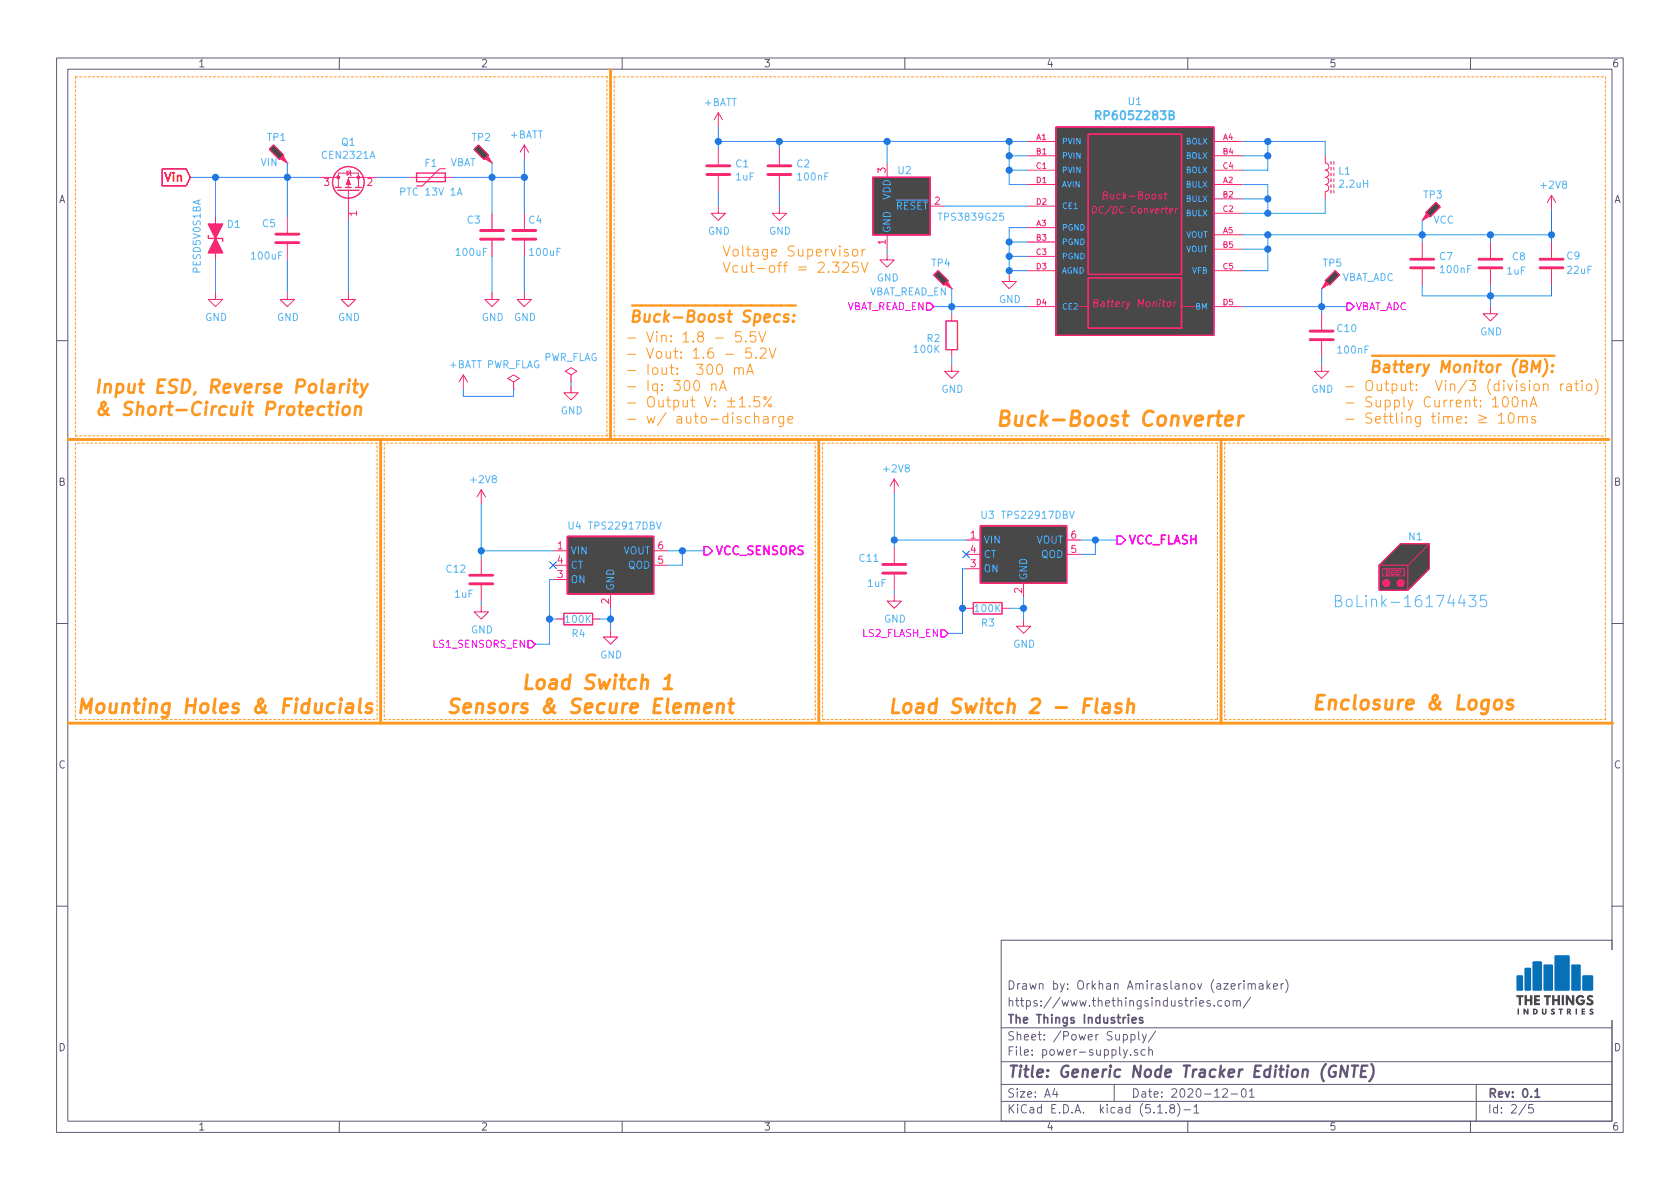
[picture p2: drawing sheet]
EESchema Schematic File Version 4
EELAYER 30 0
EELAYER END
$Descr A4 11693 8268
encoding utf-8
Sheet 2 5
Title "Generic Node Tracker Edition (GNTE)"
Date "2020-12-01"
Rev "0.1"
Comp "The Things Industries"
Comment1 "https://www.thethingsindustries.com/"
Comment2 "Drawn by: Orkhan Amiraslanov (azerimaker)"
Comment3 ""
Comment4 ""
$EndDescr
$Comp
L power:+BATT #PWR01
U 1 1
P 5000 875
F 0 "#PWR01" H 5000 725 50  0001 C CNN
F 1 "+BATT" H 5015 1048 50  0000 C CNN
F 2 "" H 5000 875 50  0001 C CNN
F 3 "" H 5000 875 50  0001 C CNN
	1    5000 875 
	1    0    0    -1  
$EndComp
$Comp
L Power_Management:TPS22917DBV U4
U 1 1
P 4250 3925
F 0 "U4" H 4000 4200 50  0000 C CNN
F 1 "TPS22917DBV" H 4350 4200 50  0000 C CNN
F 2 "Package_TO_SOT_SMD:SOT-23-6" H 4250 4425 50  0001 C CNN
F 3 "http://www.ti.com/lit/ds/symlink/tps22917.pdf" H 4300 3225 50  0001 C CNN
F 4 "TPS22917DBVR" H 4250 3925 50  0001 C CNN "MPN"
F 5 "https://www.ti.com/store/ti/en/p/product/?p=TPS22917DBVR" H 4250 3925 50  0001 C CNN "URL"
	1    4250 3925
	1    0    0    -1  
$EndComp
Text Notes 3100 4975 0    98   Italic 20
       Load Switch 1 \nSensors & Secure Element
Text Notes 6175 4975 0    98   Italic 20
Load Switch 2 - Flash
Text Notes 525  4975 0    98   Italic 20
Mounting Holes & Fiducials
Text Notes 650  2900 0    91   Italic 18
Input ESD, Reverse Polarity  \n& Short-Circuit Protection
$Comp
L Device:C C10
U 1 1
P 9200 2325
F 0 "C10" H 9300 2375 50  0000 L CNN
F 1 "100nF" H 9300 2225 50  0000 L CNN
F 2 "Capacitor_SMD:C_0402_1005Metric" H 9238 2175 50  0001 C CNN
F 3 "~" H 9200 2325 50  0001 C CNN
F 4 "CC0402KRX7R7BB104" H 9200 2325 50  0001 C CNN "MPN"
F 5 "https://lcsc.com/product-detail/Multilayer-Ceramic-Capacitors-MLCC-SMD-SMT_YAGEO-CC0402KRX7R7BB104_C60474.html" H 9200 2325 50  0001 C CNN "URL"
	1    9200 2325
	1    0    0    -1  
$EndComp
$Comp
L power:GND #PWR017
U 1 1
P 9200 2525
F 0 "#PWR017" H 9200 2275 50  0001 C CNN
F 1 "GND" H 9205 2352 50  0000 C CNN
F 2 "" H 9200 2525 50  0001 C CNN
F 3 "" H 9200 2525 50  0001 C CNN
	1    9200 2525
	1    0    0    -1  
$EndComp
Wire Wire Line
	9200 2475 9200 2525
$Comp
L Device:C C1
U 1 1
P 5000 1175
F 0 "C1" H 5115 1221 50  0000 L CNN
F 1 "1uF" H 5115 1130 50  0000 L CNN
F 2 "Capacitor_SMD:C_0402_1005Metric" H 5038 1025 50  0001 C CNN
F 3 "~" H 5000 1175 50  0001 C CNN
F 4 "CL05A105KQ5NNNC" H 5000 1175 50  0001 C CNN "MPN"
F 5 "https://lcsc.com/product-detail/Multilayer-Ceramic-Capacitors-MLCC-SMD-SMT_Samsung-Electro-Mechanics-CL05A105KQ5NNNC_C107372.html" H 5000 1175 50  0001 C CNN "URL"
	1    5000 1175
	1    0    0    -1  
$EndComp
$Comp
L power:GND #PWR03
U 1 1
P 5000 1425
F 0 "#PWR03" H 5000 1175 50  0001 C CNN
F 1 "GND" H 5005 1252 50  0000 C CNN
F 2 "" H 5000 1425 50  0001 C CNN
F 3 "" H 5000 1425 50  0001 C CNN
	1    5000 1425
	1    0    0    -1  
$EndComp
Wire Wire Line
	5000 1325 5000 1425
Wire Wire Line
	5000 875  5000 975 
$Comp
L Device:C C2
U 1 1
P 5425 1175
F 0 "C2" H 5540 1221 50  0000 L CNN
F 1 "100nF" H 5540 1130 50  0000 L CNN
F 2 "Capacitor_SMD:C_0402_1005Metric" H 5463 1025 50  0001 C CNN
F 3 "~" H 5425 1175 50  0001 C CNN
F 4 "CC0402KRX7R7BB104" H 5425 1175 50  0001 C CNN "MPN"
F 5 "https://lcsc.com/product-detail/Multilayer-Ceramic-Capacitors-MLCC-SMD-SMT_YAGEO-CC0402KRX7R7BB104_C60474.html" H 5425 1175 50  0001 C CNN "URL"
	1    5425 1175
	1    0    0    -1  
$EndComp
$Comp
L power:GND #PWR04
U 1 1
P 5425 1425
F 0 "#PWR04" H 5425 1175 50  0001 C CNN
F 1 "GND" H 5430 1252 50  0000 C CNN
F 2 "" H 5425 1425 50  0001 C CNN
F 3 "" H 5425 1425 50  0001 C CNN
	1    5425 1425
	1    0    0    -1  
$EndComp
Wire Wire Line
	5425 1325 5425 1425
Wire Wire Line
	5425 1025 5425 975 
Wire Wire Line
	5000 1025 5000 975 
Connection ~ 5000 975 
Wire Wire Line
	5000 975  5425 975 
$Comp
L Connector:TestPoint_Probe TP2
U 1 1
P 3425 1125
F 0 "TP2" V 3600 1200 50  0000 C CNN
F 1 "VBAT" V 3425 1325 50  0000 C CNN
F 2 "TestPoint:TestPoint_Pad_D1.5mm" H 3625 1125 50  0001 C CNN
F 3 "~" H 3625 1125 50  0001 C CNN
F 4 "DNM" H 3425 1125 50  0001 C CNN "MPN"
F 5 "~" H 3425 1125 50  0001 C CNN "URL"
	1    3425 1125
	0    -1   -1   0   
$EndComp
$Comp
L Device:C C9
U 1 1
P 10800 1825
F 0 "C9" H 10700 1775 50  0000 R CNN
F 1 "22uF" H 10700 1875 50  0000 R CNN
F 2 "Capacitor_SMD:C_0603_1608Metric" H 10838 1675 50  0001 C CNN
F 3 "~" H 10800 1825 50  0001 C CNN
F 4 "CC0603MRX5R5BB226" H 10800 1825 50  0001 C CNN "MPN"
F 5 "" H 10800 1825 50  0001 C CNN "DNM_MPN"
F 6 "https://lcsc.com/product-detail/Multilayer-Ceramic-Capacitors-MLCC-SMD-SMT_22uF-226-20-6-3V_C109448.html" H 10800 1825 50  0001 C CNN "URL"
F 7 "JMK107BBJ226MA" H 10800 1825 50  0001 C CNN "ALT_MPN"
	1    10800 1825
	-1   0    0    1   
$EndComp
Wire Wire Line
	10375 1675 10375 1625
$Comp
L power:GND #PWR015
U 1 1
P 10375 2125
F 0 "#PWR015" H 10375 1875 50  0001 C CNN
F 1 "GND" H 10380 1952 50  0000 C CNN
F 2 "" H 10375 2125 50  0001 C CNN
F 3 "" H 10375 2125 50  0001 C CNN
	1    10375 2125
	1    0    0    -1  
$EndComp
Wire Wire Line
	10375 1975 10375 2050
Text HLabel 6500 2125 0    50   Input ~ 0
VBAT_READ_EN
Text HLabel 9375 2125 2    50   Output ~ 0
VBAT_ADC
Wire Notes Line
	525  3075 525  5000
Wire Notes Line
	525  5000 2625 5000
Wire Notes Line
	2625 5000 2625 3075
Wire Notes Line
	2625 3075 525  3075
Wire Notes Line width 20 style solid
	475  3050 11200 3050
Wire Notes Line
	2675 5000 5675 5000
Wire Notes Line
	5675 5000 5675 3075
Wire Notes Line
	5675 3075 2675 3075
Wire Notes Line
	2675 3075 2675 5000
$Comp
L Device:R R4
U 1 1
P 4025 4300
F 0 "R4" V 4125 4250 50  0000 L CNN
F 1 "100K" V 4025 4200 50  0000 L CNN
F 2 "Resistor_SMD:R_0402_1005Metric" V 3955 4300 50  0001 C CNN
F 3 "~" H 4025 4300 50  0001 C CNN
F 4 "RC0402FR-07100KL	" H 4025 4300 50  0001 C CNN "MPN"
F 5 "https://lcsc.com/product-detail/Chip-Resistor-Surface-Mount_YAGEO-RC0402FR-07100KL_C60491.html" H 4025 4300 50  0001 C CNN "URL"
	1    4025 4300
	0    1    1    0   
$EndComp
$Comp
L Device:C C12
U 1 1
P 3350 4025
F 0 "C12" H 3450 4100 50  0000 L CNN
F 1 "1uF" H 3400 3925 50  0000 L CNN
F 2 "Capacitor_SMD:C_0402_1005Metric" H 3388 3875 50  0001 C CNN
F 3 "~" H 3350 4025 50  0001 C CNN
F 4 "CL05A105KQ5NNNC" H 3350 4025 50  0001 C CNN "MPN"
F 5 "https://lcsc.com/product-detail/Multilayer-Ceramic-Capacitors-MLCC-SMD-SMT_Samsung-Electro-Mechanics-CL05A105KQ5NNNC_C107372.html" H 3350 4025 50  0001 C CNN "URL"
	1    3350 4025
	-1   0    0    -1  
$EndComp
Wire Wire Line
	3350 3500 3350 3825
Connection ~ 3350 3825
Wire Wire Line
	3350 3825 3350 3875
Wire Wire Line
	3850 4025 3825 4025
$Comp
L power:GND #PWR024
U 1 1
P 3350 4200
F 0 "#PWR024" H 3350 3950 50  0001 C CNN
F 1 "GND" H 3355 4027 50  0000 C CNN
F 2 "" H 3350 4200 50  0001 C CNN
F 3 "" H 3350 4200 50  0001 C CNN
	1    3350 4200
	1    0    0    -1  
$EndComp
Wire Wire Line
	3350 4175 3350 4200
Wire Wire Line
	4750 3925 4650 3925
Text HLabel 4900 3825 2    59   Output ~ 12
VCC_SENSORS
$Comp
L power:GND #PWR026
U 1 1
P 4250 4375
F 0 "#PWR026" H 4250 4125 50  0001 C CNN
F 1 "GND" H 4255 4202 50  0000 C CNN
F 2 "" H 4250 4375 50  0001 C CNN
F 3 "" H 4250 4375 50  0001 C CNN
	1    4250 4375
	1    0    0    -1  
$EndComp
Wire Wire Line
	4250 4225 4250 4300
Wire Wire Line
	4175 4300 4250 4300
Connection ~ 4250 4300
Wire Wire Line
	4250 4300 4250 4375
Wire Wire Line
	3825 4300 3875 4300
Wire Wire Line
	3825 4025 3825 4300
Wire Wire Line
	3825 4300 3825 4475
Wire Wire Line
	3825 4475 3725 4475
Connection ~ 3825 4300
Text HLabel 3725 4475 0    50   Input ~ 0
LS1_SENSORS_EN
$Comp
L Power_Management:TPS22917DBV U3
U 1 1
P 7125 3850
F 0 "U3" H 6875 4125 50  0000 C CNN
F 1 "TPS22917DBV" H 7225 4125 50  0000 C CNN
F 2 "Package_TO_SOT_SMD:SOT-23-6" H 7125 4350 50  0001 C CNN
F 3 "http://www.ti.com/lit/ds/symlink/tps22917.pdf" H 7175 3150 50  0001 C CNN
F 4 "TPS22917DBVR" H 7125 3850 50  0001 C CNN "MPN"
F 5 "https://www.ti.com/store/ti/en/p/product/?p=TPS22917DBVR" H 7125 3850 50  0001 C CNN "URL"
	1    7125 3850
	1    0    0    -1  
$EndComp
$Comp
L Device:R R3
U 1 1
P 6875 4225
F 0 "R3" V 6975 4175 50  0000 L CNN
F 1 "100K" V 6875 4125 50  0000 L CNN
F 2 "Resistor_SMD:R_0402_1005Metric" V 6805 4225 50  0001 C CNN
F 3 "~" H 6875 4225 50  0001 C CNN
F 4 "RC0402FR-07100KL	" H 6875 4225 50  0001 C CNN "MPN"
F 5 "https://lcsc.com/product-detail/Chip-Resistor-Surface-Mount_YAGEO-RC0402FR-07100KL_C60491.html" H 6875 4225 50  0001 C CNN "URL"
	1    6875 4225
	0    1    1    0   
$EndComp
$Comp
L Device:C C11
U 1 1
P 6225 3950
F 0 "C11" H 6325 4025 50  0000 L CNN
F 1 "1uF" H 6275 3850 50  0000 L CNN
F 2 "Capacitor_SMD:C_0402_1005Metric" H 6263 3800 50  0001 C CNN
F 3 "~" H 6225 3950 50  0001 C CNN
F 4 "CL05A105KQ5NNNC" H 6225 3950 50  0001 C CNN "MPN"
F 5 "https://lcsc.com/product-detail/Multilayer-Ceramic-Capacitors-MLCC-SMD-SMT_Samsung-Electro-Mechanics-CL05A105KQ5NNNC_C107372.html" H 6225 3950 50  0001 C CNN "URL"
	1    6225 3950
	-1   0    0    -1  
$EndComp
Wire Wire Line
	6225 3425 6225 3750
Connection ~ 6225 3750
Wire Wire Line
	6225 3750 6225 3800
Wire Wire Line
	6725 3950 6700 3950
$Comp
L power:GND #PWR023
U 1 1
P 6225 4125
F 0 "#PWR023" H 6225 3875 50  0001 C CNN
F 1 "GND" H 6230 3952 50  0000 C CNN
F 2 "" H 6225 4125 50  0001 C CNN
F 3 "" H 6225 4125 50  0001 C CNN
	1    6225 4125
	1    0    0    -1  
$EndComp
Wire Wire Line
	6225 4100 6225 4125
Wire Wire Line
	7625 3850 7525 3850
$Comp
L power:GND #PWR025
U 1 1
P 7125 4300
F 0 "#PWR025" H 7125 4050 50  0001 C CNN
F 1 "GND" H 7130 4127 50  0000 C CNN
F 2 "" H 7125 4300 50  0001 C CNN
F 3 "" H 7125 4300 50  0001 C CNN
	1    7125 4300
	1    0    0    -1  
$EndComp
Wire Wire Line
	7125 4150 7125 4225
Wire Wire Line
	7025 4225 7125 4225
Connection ~ 7125 4225
Wire Wire Line
	7125 4225 7125 4300
Wire Wire Line
	6700 4225 6725 4225
Wire Wire Line
	6700 3950 6700 4225
Wire Wire Line
	6700 4225 6700 4400
Wire Wire Line
	6700 4400 6600 4400
Connection ~ 6700 4225
Text HLabel 6600 4400 0    50   Input ~ 0
LS2_FLASH_EN
Wire Notes Line
	5725 3075 5725 5000
Wire Notes Line
	5725 5000 8475 5000
Wire Notes Line
	8475 5000 8475 3075
Wire Notes Line
	8475 3075 5725 3075
Wire Notes Line
	8525 3075 8525 5000
Wire Notes Line
	8525 5000 11175 5000
Wire Notes Line
	11175 5000 11175 3075
Wire Notes Line
	11175 3075 8525 3075
$Comp
L Connector:TestPoint_Probe TP5
U 1 1
P 9200 2000
F 0 "TP5" V 9375 2075 50  0000 C CNN
F 1 "VBAT_ADC" V 9275 2325 50  0000 C CNN
F 2 "TestPoint:TestPoint_Pad_D1.5mm" H 9400 2000 50  0001 C CNN
F 3 "~" H 9400 2000 50  0001 C CNN
F 4 "DNM" H 9200 2000 50  0001 C CNN "MPN"
F 5 "~" H 9200 2000 50  0001 C CNN "URL"
	1    9200 2000
	0    1    -1   0   
$EndComp
Wire Notes Line width 20 style solid
	5700 3050 5700 5025
Wire Notes Line width 20 style solid
	8500 5025 8500 3050
Wire Notes Line width 20 style solid
	475  5025 11225 5025
Text Notes 6925 2975 0    102  Italic 20
Buck-Boost Converter
$Comp
L Connector:TestPoint_Probe TP4
U 1 1
P 6625 2000
F 0 "TP4" V 6800 2075 50  0000 C CNN
F 1 "VBAT_READ_EN" V 6600 2300 50  0000 C CNN
F 2 "TestPoint:TestPoint_Pad_D1.5mm" H 6825 2000 50  0001 C CNN
F 3 "~" H 6825 2000 50  0001 C CNN
F 4 "DNM" H 6625 2000 50  0001 C CNN "MPN"
F 5 "~" H 6625 2000 50  0001 C CNN "URL"
	1    6625 2000
	0    -1   -1   0   
$EndComp
$Comp
L pcb-LR1110-rescue:RP605Zx-node-lib-v1-pcb-LR1110-rescue U1
U 1 1
P 7350 975
F 0 "U1" H 7900 1255 50  0000 C CNN
F 1 "RP605Z283B" H 7900 1157 59  0000 C CNB
F 2 "node-lib-v1:WLCSP-20-P3_1.994x1.609mm_Layout5x4_P0.4mm" H 7350 575 50  0001 L BNN
F 3 "Texas Instruments" H 7350 475 50  0001 L BNN
F 4 "RP605Z283B-E2-F" H 7350 975 50  0001 C CNN "MPN"
F 5 "https://eu.mouser.com/ProductDetail/Ricoh-Electronic-Devices-Company/RP605Z283B-E2-F?qs=%2Fha2pyFadujfkekTwsRQpQaCcXRCnGubiPAekIe2V2q%252BPlq4yt9zFJnKPMHL8r%252Bf&utm_source=octopart&utm_medium=aggregator&utm_campaign=848-RP605Z283B-E2-F&utm_content=Ricoh+Electronics" H 7350 975 50  0001 C CNN "URL"
	1    7350 975 
	1    0    0    -1  
$EndComp
Text Notes 4350 2950 0    71   ~ 0
- Vin: 1.8 - 5.5V\n- Vout: 1.6 - 5.2V\n- Iout:  300 mA\n- Iq: 300 nA\n- Output V: ±1.5%\n- w/ auto-discharge
Wire Wire Line
	8650 1625 8825 1625
Wire Wire Line
	8650 1725 8825 1725
Wire Wire Line
	8825 1725 8825 1625
Connection ~ 8825 1625
$Comp
L Device:R R2
U 1 1
P 6625 2325
F 0 "R2" H 6700 2350 50  0000 L CNN
F 1 "100K" H 6700 2425 50  0000 L CNN
F 2 "Resistor_SMD:R_0402_1005Metric" V 6555 2325 50  0001 C CNN
F 3 "~" H 6625 2325 50  0001 C CNN
F 4 "RC0402FR-07100KL	" H 6625 2325 50  0001 C CNN "MPN"
F 5 "https://lcsc.com/product-detail/Chip-Resistor-Surface-Mount_YAGEO-RC0402FR-07100KL_C60491.html" H 6625 2325 50  0001 C CNN "URL"
	1    6625 2325
	-1   0    0    1   
$EndComp
Wire Wire Line
	7150 975  7025 975 
Connection ~ 5425 975 
Wire Wire Line
	7150 1075 7025 1075
Wire Wire Line
	7025 1075 7025 975 
Wire Wire Line
	7150 1175 7025 1175
Wire Wire Line
	7025 1175 7025 1075
Connection ~ 7025 1075
Wire Wire Line
	7150 1275 7025 1275
Wire Wire Line
	7025 1275 7025 1175
Connection ~ 7025 1175
$Comp
L power:GND #PWR07
U 1 1
P 7025 1900
F 0 "#PWR07" H 7025 1650 50  0001 C CNN
F 1 "GND" H 7030 1727 50  0000 C CNN
F 2 "" H 7025 1900 50  0001 C CNN
F 3 "" H 7025 1900 50  0001 C CNN
	1    7025 1900
	1    0    0    -1  
$EndComp
Wire Wire Line
	7150 1875 7025 1875
Wire Wire Line
	7150 1575 7025 1575
Wire Wire Line
	7025 1575 7025 1675
Wire Wire Line
	7150 1675 7025 1675
Connection ~ 7025 1675
Wire Wire Line
	7025 1675 7025 1775
Wire Wire Line
	7150 1775 7025 1775
Connection ~ 7025 1775
Wire Wire Line
	7025 1775 7025 1875
$Comp
L power:GND #PWR016
U 1 1
P 6625 2525
F 0 "#PWR016" H 6625 2275 50  0001 C CNN
F 1 "GND" H 6630 2352 50  0000 C CNN
F 2 "" H 6625 2525 50  0001 C CNN
F 3 "" H 6625 2525 50  0001 C CNN
	1    6625 2525
	1    0    0    -1  
$EndComp
Wire Wire Line
	6625 2175 6625 2125
Connection ~ 6625 2125
Wire Wire Line
	6625 2475 6625 2525
Wire Wire Line
	3425 1125 3425 1225
Wire Wire Line
	5425 975  6175 975 
Wire Wire Line
	9900 1625 10375 1625
Wire Wire Line
	8650 1875 8825 1875
Wire Wire Line
	8825 1875 8825 1725
Connection ~ 8825 1725
Wire Wire Line
	9200 2000 9200 2125
Connection ~ 9200 2125
Wire Wire Line
	9200 2125 9375 2125
Wire Wire Line
	9200 2175 9200 2125
Wire Wire Line
	6625 2000 6625 2125
Wire Wire Line
	8825 1625 9900 1625
Connection ~ 9900 1625
Wire Wire Line
	9225 975  9225 1075
Wire Wire Line
	9225 1475 9225 1375
Wire Wire Line
	8825 1275 8825 1375
Connection ~ 8825 1375
Wire Wire Line
	8825 1375 8825 1475
Wire Wire Line
	8825 1175 8825 1075
Connection ~ 8825 1075
Wire Wire Line
	8825 1075 8825 975 
Connection ~ 8825 1475
Wire Wire Line
	8825 1475 9225 1475
Wire Wire Line
	8650 1475 8825 1475
Connection ~ 8825 975 
Wire Wire Line
	8825 975  9225 975 
Wire Wire Line
	8650 975  8825 975 
Wire Wire Line
	8650 1075 8825 1075
Wire Wire Line
	8650 1175 8825 1175
Wire Wire Line
	8650 1275 8825 1275
Wire Wire Line
	8650 1375 8825 1375
Text Notes 9350 2950 0    71   ~ 0
- Output:  Vin/3 (division ratio)\n- Supply Current: 100nA\n- Settling time: ≥ 10ms
$Comp
L Device:C C7
U 1 1
P 9900 1825
F 0 "C7" H 9786 1779 50  0000 R CNN
F 1 "100nF" H 9786 1870 50  0000 R CNN
F 2 "Capacitor_SMD:C_0402_1005Metric" H 9938 1675 50  0001 C CNN
F 3 "~" H 9900 1825 50  0001 C CNN
F 4 "CC0402KRX7R7BB104" H 9900 1825 50  0001 C CNN "MPN"
F 5 "https://lcsc.com/product-detail/Multilayer-Ceramic-Capacitors-MLCC-SMD-SMT_YAGEO-CC0402KRX7R7BB104_C60474.html" H 9900 1825 50  0001 C CNN "URL"
	1    9900 1825
	-1   0    0    1   
$EndComp
Wire Wire Line
	9900 1675 9900 1625
Wire Wire Line
	9900 1975 9900 2050
Wire Wire Line
	9900 2050 10375 2050
Connection ~ 10375 2050
Wire Wire Line
	10375 2050 10375 2125
Wire Wire Line
	7025 1900 7025 1875
Connection ~ 7025 1875
Wire Wire Line
	6500 2125 6625 2125
Wire Wire Line
	9200 2125 8650 2125
Wire Wire Line
	6625 2125 7150 2125
Wire Notes Line
	525  525  11175 525 
Wire Notes Line
	525  525  525  3025
Wire Notes Line
	11175 525  11175 3025
Wire Notes Line
	525  3025 11175 3025
Wire Notes Line width 20 style solid
	2650 3050 2650 5025
Connection ~ 10375 1625
$Comp
L power:PWR_FLAG #FLG02
U 1 1
P 3575 2700
F 0 "#FLG02" H 3575 2775 50  0001 C CNN
F 1 "PWR_FLAG" H 3575 2873 50  0000 C CNN
F 2 "" H 3575 2700 50  0001 C CNN
F 3 "~" H 3575 2700 50  0001 C CNN
	1    3575 2700
	1    0    0    -1  
$EndComp
$Comp
L power:+BATT #PWR019
U 1 1
P 3225 2700
F 0 "#PWR019" H 3225 2550 50  0001 C CNN
F 1 "+BATT" H 3240 2873 50  0000 C CNN
F 2 "" H 3225 2700 50  0001 C CNN
F 3 "" H 3225 2700 50  0001 C CNN
	1    3225 2700
	1    0    0    -1  
$EndComp
Wire Wire Line
	3225 2700 3225 2750
Wire Wire Line
	3225 2750 3575 2750
Wire Wire Line
	3575 2750 3575 2700
$Comp
L power:+2V8 #PWR05
U 1 1
P 10800 1450
F 0 "#PWR05" H 10800 1300 50  0001 C CNN
F 1 "+2V8" H 10815 1623 50  0000 C CNN
F 2 "" H 10800 1450 50  0001 C CNN
F 3 "" H 10800 1450 50  0001 C CNN
	1    10800 1450
	1    0    0    -1  
$EndComp
Wire Wire Line
	10375 1625 10800 1625
Text Notes 4375 2250 0    79   Italic 16
~Buck-Boost Specs:
Wire Wire Line
	6225 3750 6725 3750
NoConn ~ 6725 3850
Wire Wire Line
	3350 3825 3850 3825
NoConn ~ 3850 3925
Wire Wire Line
	7525 3750 7625 3750
Wire Wire Line
	7625 3850 7625 3750
Connection ~ 7625 3750
Wire Wire Line
	7625 3750 7775 3750
Wire Wire Line
	4650 3825 4750 3825
Wire Wire Line
	4750 3925 4750 3825
Connection ~ 4750 3825
Wire Wire Line
	4750 3825 4900 3825
$Comp
L Device:C C8
U 1 1
P 10375 1825
F 0 "C8" H 10125 1875 50  0000 L CNN
F 1 "1uF" H 10125 1775 50  0000 L CNN
F 2 "Capacitor_SMD:C_0402_1005Metric" H 10413 1675 50  0001 C CNN
F 3 "~" H 10375 1825 50  0001 C CNN
F 4 "CL05A105KQ5NNNC" H 10375 1825 50  0001 C CNN "MPN"
F 5 "https://lcsc.com/product-detail/Multilayer-Ceramic-Capacitors-MLCC-SMD-SMT_Samsung-Electro-Mechanics-CL05A105KQ5NNNC_C107372.html" H 10375 1825 50  0001 C CNN "URL"
	1    10375 1825
	-1   0    0    -1  
$EndComp
Wire Wire Line
	10800 1975 10800 2050
Wire Wire Line
	10800 2050 10375 2050
Wire Wire Line
	10800 1675 10800 1625
$Comp
L Device:L_Core_Ferrite L1
U 1 1
P 9225 1225
F 0 "L1" H 9313 1271 50  0000 L CNN
F 1 "2.2uH" H 9313 1180 50  0000 L CNN
F 2 "node-lib-v1:L_HPC4012TF-2R2M" H 9225 1225 50  0001 C CNN
F 3 "~" H 9225 1225 50  0001 C CNN
F 4 "HPC4012TF-2R2M" H 9225 1225 50  0001 C CNN "MPN"
F 5 "https://lcsc.com/product-detail/Power-Inductors_TAI-TECH-HPC4012TF-2R2M_C357047.html" H 9225 1225 50  0001 C CNN "URL"
F 6 "" H 9225 1225 50  0001 C CNN "DNM_MPN"
F 7 "" H 9225 1225 50  0001 C CNN "ALT_MPN"
	1    9225 1225
	1    0    0    -1  
$EndComp
Wire Wire Line
	3425 1775 3425 2025
$Comp
L power:GND #PWR013
U 1 1
P 3425 2025
F 0 "#PWR013" H 3425 1775 50  0001 C CNN
F 1 "GND" H 3430 1852 50  0000 C CNN
F 2 "" H 3425 2025 50  0001 C CNN
F 3 "" H 3425 2025 50  0001 C CNN
	1    3425 2025
	1    0    0    -1  
$EndComp
Wire Wire Line
	3425 1225 3650 1225
Connection ~ 3425 1225
Wire Wire Line
	3425 1475 3425 1225
$Comp
L Device:C C3
U 1 1
P 3425 1625
F 0 "C3" H 3350 1525 50  0000 R CNN
F 1 "100uF" H 3400 1750 50  0000 R CNN
F 2 "Capacitor_SMD:C_1206_3216Metric" H 3463 1475 50  0001 C CNN
F 3 "~" H 3425 1625 50  0001 C CNN
F 4 "JMK316ABJ107ML-T" H 3425 1625 50  0001 C CNN "MPN"
F 5 "https://lcsc.com/product-detail/Multilayer-Ceramic-Capacitors-MLCC-SMD-SMT_Taiyo-Yuden-JMK316ABJ107ML-T_C268006.html" H 3425 1625 50  0001 C CNN "URL"
	1    3425 1625
	1    0    0    1   
$EndComp
Wire Wire Line
	3650 1775 3650 2025
Connection ~ 3650 1225
Wire Wire Line
	3650 1475 3650 1225
Wire Wire Line
	2625 1225 2850 1225
$Comp
L power:GND #PWR014
U 1 1
P 3650 2025
F 0 "#PWR014" H 3650 1775 50  0001 C CNN
F 1 "GND" H 3655 1852 50  0000 C CNN
F 2 "" H 3650 2025 50  0001 C CNN
F 3 "" H 3650 2025 50  0001 C CNN
	1    3650 2025
	1    0    0    -1  
$EndComp
$Comp
L Device:C C4
U 1 1
P 3650 1625
F 0 "C4" H 3625 1525 50  0000 R CNN
F 1 "100uF" H 3625 1750 50  0000 R CNN
F 2 "Capacitor_SMD:C_1206_3216Metric" H 3688 1475 50  0001 C CNN
F 3 "~" H 3650 1625 50  0001 C CNN
F 4 "JMK316ABJ107ML-T" H 3650 1625 50  0001 C CNN "MPN"
F 5 "https://lcsc.com/product-detail/Multilayer-Ceramic-Capacitors-MLCC-SMD-SMT_Taiyo-Yuden-JMK316ABJ107ML-T_C268006.html" H 3650 1625 50  0001 C CNN "URL"
	1    3650 1625
	-1   0    0    1   
$EndComp
$Comp
L power:GND #PWR011
U 1 1
P 2425 2025
F 0 "#PWR011" H 2425 1775 50  0001 C CNN
F 1 "GND" H 2430 1852 50  0000 C CNN
F 2 "" H 2425 2025 50  0001 C CNN
F 3 "" H 2425 2025 50  0001 C CNN
	1    2425 2025
	1    0    0    -1  
$EndComp
$Comp
L Device:Polyfuse F1
U 1 1
P 3000 1225
F 0 "F1" V 2900 1225 50  0000 C CNN
F 1 "PTC 13V 1A" V 3100 1225 50  0000 C CNN
F 2 "Fuse:Fuse_1210_3225Metric_Castellated" H 3050 1025 50  0001 L CNN
F 3 "~" H 3000 1225 50  0001 C CNN
F 4 "SMD1210-050" V 3000 1225 50  0001 C CNN "MPN"
F 5 "https://lcsc.com/product-detail/PTC-Resettable-Fuses_TECHFUSE-SMD1210-050_C70094.html" H 3000 1225 50  0001 C CNN "URL"
	1    3000 1225
	0    1    1    0   
$EndComp
Wire Wire Line
	3650 1225 3650 1100
$Comp
L power:+BATT #PWR02
U 1 1
P 3650 1100
F 0 "#PWR02" H 3650 950 50  0001 C CNN
F 1 "+BATT" H 3665 1273 50  0000 C CNN
F 2 "" H 3650 1100 50  0001 C CNN
F 3 "" H 3650 1100 50  0001 C CNN
	1    3650 1100
	1    0    0    -1  
$EndComp
$Comp
L Device:Q_PMOS_GSD Q1
U 1 1
P 2425 1325
F 0 "Q1" V 2767 1325 50  0000 C CNN
F 1 "CEN2321A" V 2676 1325 50  0000 C CNN
F 2 "Package_TO_SOT_SMD:SOT-23" H 2625 1425 50  0001 C CNN
F 3 "~" H 2425 1325 50  0001 C CNN
F 4 "CEN2321A" V 2425 1325 50  0001 C CNN "MPN"
F 5 "https://lcsc.com/product-detail/MOSFET_CET-Chino-Excel-Tech-CEN2321A_C180870.html" H 2425 1325 50  0001 C CNN "URL"
	1    2425 1325
	0    -1   -1   0   
$EndComp
$Comp
L Device:D_TVS_ALT D1
U 1 1
P 1500 1650
F 0 "D1" V 1400 1725 50  0000 L CNN
F 1 "PESD5V0S1BA" H 1225 1525 50  0000 L CNN
F 2 "Diode_SMD:D_SOD-323" H 1500 1650 50  0001 C CNN
F 3 "~" H 1500 1650 50  0001 C CNN
F 4 "PESD5V0S1BA,115" V 1500 1650 50  0001 C CNN "MPN"
F 5 "https://lcsc.com/product-detail/TVS_Nexperia-PESD5V0S1BA-115_C19224.html" H 1500 1650 50  0001 C CNN "URL"
	1    1500 1650
	0    1    1    0   
$EndComp
Wire Wire Line
	1500 1500 1500 1225
Connection ~ 1500 1225
$Comp
L power:GND #PWR09
U 1 1
P 1500 2025
F 0 "#PWR09" H 1500 1775 50  0001 C CNN
F 1 "GND" H 1505 1852 50  0000 C CNN
F 2 "" H 1500 2025 50  0001 C CNN
F 3 "" H 1500 2025 50  0001 C CNN
	1    1500 2025
	1    0    0    -1  
$EndComp
Wire Wire Line
	1500 1800 1500 2025
$Comp
L power:+2V8 #PWR020
U 1 1
P 6225 3425
F 0 "#PWR020" H 6225 3275 50  0001 C CNN
F 1 "+2V8" H 6240 3598 50  0000 C CNN
F 2 "" H 6225 3425 50  0001 C CNN
F 3 "" H 6225 3425 50  0001 C CNN
	1    6225 3425
	1    0    0    -1  
$EndComp
$Comp
L power:+2V8 #PWR021
U 1 1
P 3350 3500
F 0 "#PWR021" H 3350 3350 50  0001 C CNN
F 1 "+2V8" H 3365 3673 50  0000 C CNN
F 2 "" H 3350 3500 50  0001 C CNN
F 3 "" H 3350 3500 50  0001 C CNN
	1    3350 3500
	1    0    0    -1  
$EndComp
Wire Wire Line
	10800 1450 10800 1625
Connection ~ 10800 1625
Wire Wire Line
	3150 1225 3425 1225
Wire Wire Line
	1500 1225 2000 1225
$Comp
L Device:C C5
U 1 1
P 2000 1650
F 0 "C5" H 1925 1550 50  0000 R CNN
F 1 "100uF" H 1975 1775 50  0000 R CNN
F 2 "Capacitor_SMD:C_1206_3216Metric" H 2038 1500 50  0001 C CNN
F 3 "~" H 2000 1650 50  0001 C CNN
F 4 "JMK316ABJ107ML-T" H 2000 1650 50  0001 C CNN "MPN"
F 5 "https://lcsc.com/product-detail/Multilayer-Ceramic-Capacitors-MLCC-SMD-SMT_Taiyo-Yuden-JMK316ABJ107ML-T_C268006.html" H 2000 1650 50  0001 C CNN "URL"
	1    2000 1650
	1    0    0    1   
$EndComp
Wire Wire Line
	2000 1500 2000 1225
Connection ~ 2000 1225
Wire Wire Line
	2000 1225 2225 1225
$Comp
L power:GND #PWR010
U 1 1
P 2000 2025
F 0 "#PWR010" H 2000 1775 50  0001 C CNN
F 1 "GND" H 2005 1852 50  0000 C CNN
F 2 "" H 2000 2025 50  0001 C CNN
F 3 "" H 2000 2025 50  0001 C CNN
	1    2000 2025
	1    0    0    -1  
$EndComp
Wire Wire Line
	2000 1800 2000 2025
Wire Notes Line
	4225 3025 4225 525 
Wire Notes Line
	4275 525  4275 3025
Wire Notes Line width 20 style solid
	4250 3050 4250 475 
Text Notes 9525 2600 0    79   Italic 16
~Battery Monitor (BM):
$Comp
L Connector:TestPoint_Probe TP1
U 1 1
P 2000 1125
F 0 "TP1" V 2175 1200 50  0000 C CNN
F 1 "VIN" V 2000 1250 50  0000 C CNN
F 2 "TestPoint:TestPoint_Pad_D1.5mm" H 2200 1125 50  0001 C CNN
F 3 "~" H 2200 1125 50  0001 C CNN
F 4 "DNM" H 2000 1125 50  0001 C CNN "MPN"
F 5 "~" H 2000 1125 50  0001 C CNN "URL"
	1    2000 1125
	0    -1   -1   0   
$EndComp
Wire Wire Line
	2000 1125 2000 1225
Text HLabel 7775 3750 2    59   Output ~ 12
VCC_FLASH
$Comp
L power:GND #PWR018
U 1 1
P 3975 2675
F 0 "#PWR018" H 3975 2425 50  0001 C CNN
F 1 "GND" H 3980 2502 50  0000 C CNN
F 2 "" H 3975 2675 50  0001 C CNN
F 3 "" H 3975 2675 50  0001 C CNN
	1    3975 2675
	1    0    0    -1  
$EndComp
Wire Wire Line
	3975 2650 3975 2675
$Comp
L power:PWR_FLAG #FLG01
U 1 1
P 3975 2650
F 0 "#FLG01" H 3975 2725 50  0001 C CNN
F 1 "PWR_FLAG" H 3975 2823 50  0000 C CNN
F 2 "" H 3975 2650 50  0001 C CNN
F 3 "~" H 3975 2650 50  0001 C CNN
	1    3975 2650
	1    0    0    -1  
$EndComp
Text Notes 9125 4950 0    98   Italic 20
Enclosure & Logos
$Comp
L Power_Supervisor:TPS3839DBZ U2
U 1 1
P 6175 1425
F 0 "U2" H 6350 1675 50  0000 R CNN
F 1 "TPS3839G25" H 7000 1350 50  0000 R CNN
F 2 "Package_TO_SOT_SMD:SOT-23" H 6175 1425 50  0001 C CNN
F 3 "http://www.ti.com/lit/ds/sbvs193d/sbvs193d.pdf" H 6175 1425 50  0001 C CNN
F 4 "TPS3839G25DBZ" H 6175 1425 50  0001 C CNN "MPN"
F 5 "https://www.ti.com/store/ti/en/p/product/?p=TPS3839G25DBZR&HQS=OCB-tistore-null-storeinv-invf-store-octopart-wwe" H 6175 1425 50  0001 C CNN "URL"
	1    6175 1425
	1    0    0    -1  
$EndComp
Wire Wire Line
	6175 1125 6175 975 
Connection ~ 6175 975 
Wire Wire Line
	6175 975  7025 975 
Connection ~ 7025 975 
Wire Wire Line
	6575 1425 7150 1425
$Comp
L power:GND #PWR06
U 1 1
P 6175 1750
F 0 "#PWR06" H 6175 1500 50  0001 C CNN
F 1 "GND" H 6180 1577 50  0000 C CNN
F 2 "" H 6175 1750 50  0001 C CNN
F 3 "" H 6175 1750 50  0001 C CNN
	1    6175 1750
	1    0    0    -1  
$EndComp
Wire Wire Line
	6175 1725 6175 1750
Text Notes 5025 1900 0    71   ~ 0
Voltage Supervisor\nVcut-off = 2.325V
Text GLabel 1325 1225 0    59   Input ~ 12
Vin
Wire Wire Line
	1325 1225 1500 1225
Wire Wire Line
	9900 1525 9900 1625
$Comp
L Connector:TestPoint_Probe TP3
U 1 1
P 9900 1525
F 0 "TP3" V 10075 1600 50  0000 C CNN
F 1 "VCC" V 9900 1675 50  0000 C CNN
F 2 "TestPoint:TestPoint_Pad_D1.5mm" H 10100 1525 50  0001 C CNN
F 3 "~" H 10100 1525 50  0001 C CNN
F 4 "DNM" H 9900 1525 50  0001 C CNN "MPN"
F 5 "~" H 9900 1525 50  0001 C CNN "URL"
	1    9900 1525
	0    1    -1   0   
$EndComp
Wire Wire Line
	2425 1525 2425 2025
$Comp
L Mechanical:Housing N1
U 1 1
P 9825 3925
F 0 "N1" H 9800 4125 50  0000 L CNN
F 1 "BoLink-16174435" H 9275 3675 79  0000 L CNN
F 2 "lr1110-lib:BoLink_704025" H 9875 3975 50  0001 C CNN
F 3 "~" H 9875 3975 50  0001 C CNN
F 4 "DNM" H 9825 3925 50  0001 C CNN "MPN"
F 5 "https://www.bopla.de/en/enclosure-technology/product/bolink/bolink-enclosures/bl-704020-wl2-9005.html" H 9825 3925 50  0001 C CNN "URL"
F 6 "BL 704020 WL2-9005" H 9825 3925 50  0001 C CNN "ALT_MPN"
	1    9825 3925
	1    0    0    -1  
$EndComp
$EndSCHEMATC
